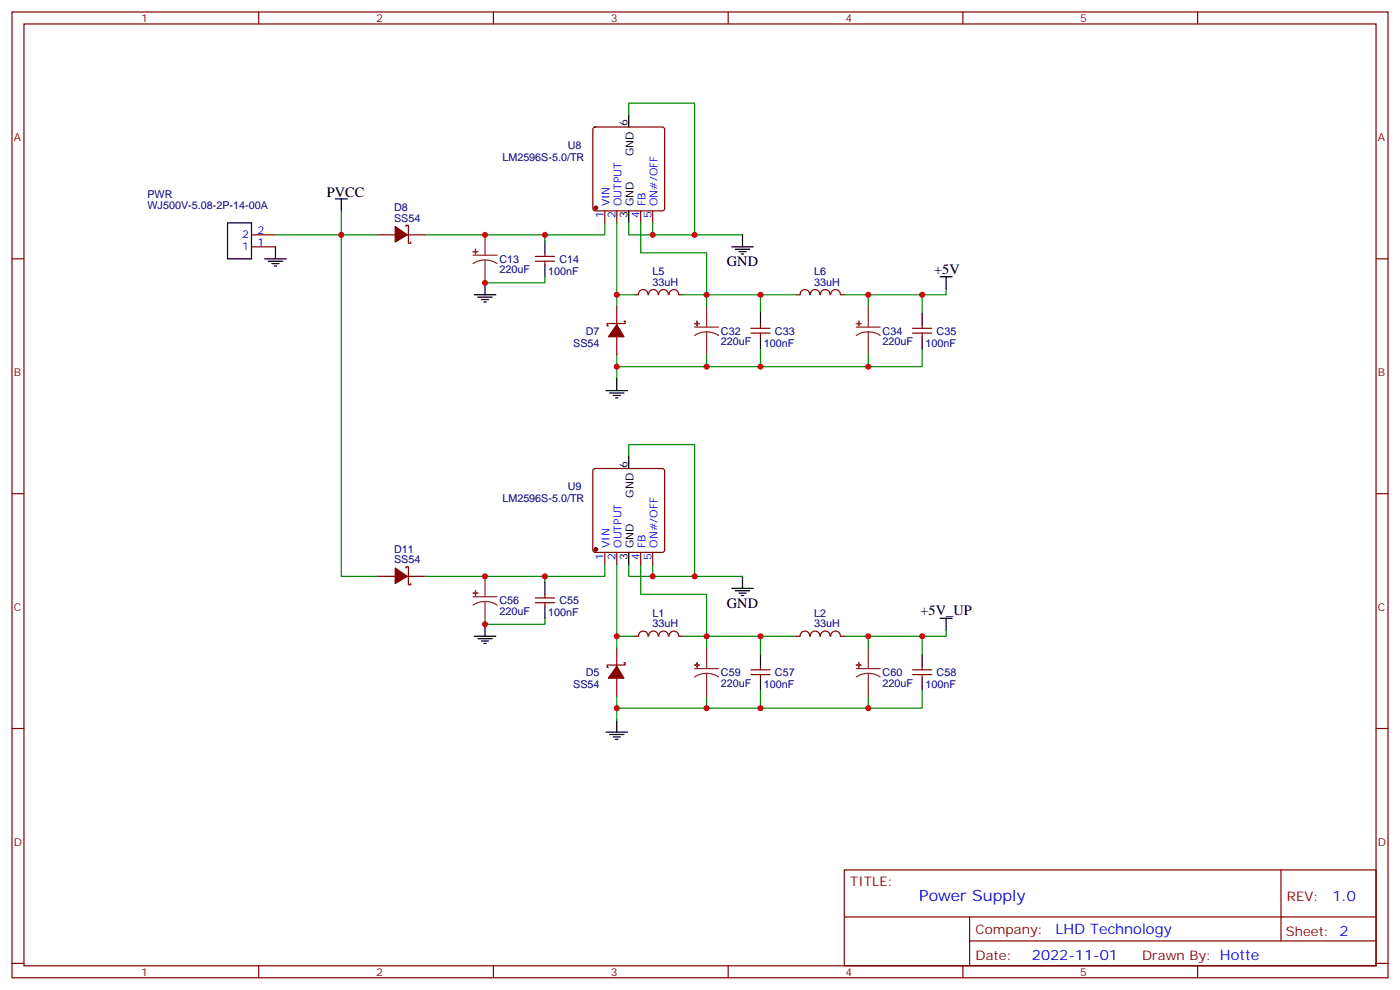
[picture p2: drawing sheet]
<svg xmlns="http://www.w3.org/2000/svg" width="412mm" height="291mm" viewBox="0 0 412 291" stroke-linecap="round" stroke-linejoin="round" font-family="sans-serif">
<g fill="none" stroke="#870000" stroke-width=".35">
<path d="M3.5 3.5h405.4v284.4h-405.4zM7.1 7.1h398.2v277.2h-398.2zM76.2 3.5v3.6M145.3 3.5v3.6M214.5 3.5v3.6M283.6 3.5v3.6M352.8 3.5v3.6M174.9 37.6l.4-.2h19.8l.5 .2 .2 .5v23.3l-.2 .5-.5 .2h-19.8l-.5-.2-.2-.5v-23.3zM3.5 76.2h3.6M74.1 72.7h7M74.1 69.1h7M111.1 69.1h5.3"/>
<path d="M119.6 66.7v-.4h.7v5.3h.7v-.3M119.9 69.1h5.3M157.7 76.9h5.6M157.7 75.5h5.6M160.5 74.4v1.1M160.5 76.9v1.1M178.2 62.1v3.5M181.7 62.1v3.5M188.7 62.1v3.5M192.3 62.1v3.5M405.3 76.2h3.6M181.7 90.3v5.3"/>
<path d="M181.7 99.1v5.3M183.8 94.5h.3v.7h-5.2v.8h.3M187 86.8h1M188.1 86.8a1.41 1.41 0 0 1 1.4-1.5 1.41 1.41 0 0 1 1.4 1.5M191.1 86.8a1.41 1.41 0 0 1 1.4-1.5 1.41 1.41 0 0 1 1.4 1.5M194.1 86.8a1.41 1.41 0 0 1 1.4-1.5 1.41 1.41 0 0 1 1.4 1.5M197.1 86.8a1.41 1.41 0 0 1 1.4-1.5 1.41 1.41 0 0 1 1.4 1.5M200 86.8h1.1M221.2 98.1h5.6M221.2 96.7h5.6M224 95.6v1.1M224 98.1v1"/>
<path d="M234.6 86.8h1.1M235.7 86.8a1.41 1.41 0 0 1 1.4-1.5 1.41 1.41 0 0 1 1.4 1.5M238.7 86.8a1.41 1.41 0 0 1 1.4-1.5 1.41 1.41 0 0 1 1.4 1.5M241.7 86.8a1.41 1.41 0 0 1 1.4-1.5 1.41 1.41 0 0 1 1.4 1.5M244.7 86.8a1.41 1.41 0 0 1 1.4-1.5 1.41 1.41 0 0 1 1.4 1.5M247.6 86.8h1.1M268.8 98.1h5.7M268.8 96.7h5.7M271.6 95.6v1.1M271.6 98.1v1M174.9 138.1l.4-.2h19.8l.5 .2 .2 .5v23.3l-.2 .5-.5 .2h-19.8l-.5-.2-.2-.5v-23.3zM3.5 145.3h3.6"/>
<path d="M405.3 145.3h3.6M111.1 169.7h5.3M119.6 167.2v-.3h.7v5.3h.7v-.4M119.9 169.7h5.3M157.7 177.4h5.6M157.7 176h5.6M160.5 175v1M160.5 177.4v1.1M178.2 162.6v3.6M181.7 162.6v3.6M188.7 162.6v3.6M192.3 162.6v3.6"/>
<path d="M181.7 190.9v5.2M181.7 199.7v5.3M183.8 195.1h.3v.7h-5.2v.7h.3M187 187.3h1M188.1 187.3a1.41 1.41 0 0 1 1.4-1.5 1.41 1.41 0 0 1 1.4 1.5M191.1 187.3a1.41 1.41 0 0 1 1.4-1.5 1.41 1.41 0 0 1 1.4 1.5M194.1 187.3a1.41 1.41 0 0 1 1.4-1.5 1.41 1.41 0 0 1 1.4 1.5M197.1 187.3a1.41 1.41 0 0 1 1.4-1.5 1.41 1.41 0 0 1 1.4 1.5M200 187.3h1.1M221.2 198.6h5.6M221.2 197.2h5.6M224 196.1v1.1"/>
<path d="M224 198.6v1.1M234.6 187.3h1.1M235.7 187.3a1.41 1.41 0 0 1 1.4-1.5 1.41 1.41 0 0 1 1.4 1.5M238.7 187.3a1.41 1.41 0 0 1 1.4-1.5 1.41 1.41 0 0 1 1.4 1.5M241.7 187.3a1.41 1.41 0 0 1 1.4-1.5 1.41 1.41 0 0 1 1.4 1.5M244.7 187.3a1.41 1.41 0 0 1 1.4-1.5 1.41 1.41 0 0 1 1.4 1.5M247.6 187.3h1.1M268.8 198.6h5.7M268.8 197.2h5.7M271.6 196.1v1.1M271.6 198.6v1.1M3.5 214.5h3.6"/>
<path d="M405.3 214.5h3.6M248.7 256.1h156.6v28.2h-156.6zM377.3 256.1v20.9M248.7 270h156.5M285.6 277h119.6M285.6 270v14.1M3.5 283.6h3.6M76.2 284.3v3.6M145.3 284.3v3.6M214.5 284.3v3.6M283.6 284.3v3.6M352.8 284.3v3.6"/>
<path d="M405.3 283.6h3.6"/>
</g>
<g fill="#870000" stroke="#870000" stroke-width=".35">
<path d="M181.7 95.6l2.1 3.5h-4.6z"/>
<path d="M181.7 196.1l2.1 3.6h-4.6z"/>
<path d="M116.4 66.7l3.5 2.4-3.5 2.2z"/>
<path d="M116.4 167.2l3.5 2.5-3.5 2.1z"/>
<circle cx="175.5" cy="61.2" r=".53"/>
<circle cx="175.5" cy="161.7" r=".53"/>
</g>
<g fill="none" stroke="#000" stroke-width=".35">
<path d="M185.2 33.9v3.5M98.8 58.6h3.5M100.5 58.6v3.5M67 65.6h7.1v10.6h-7.1zM78 76.2h6.3M79 76.9h4.3M80.1 77.6h2.1M80.8 78.3h.7M81.1 72.7v3.5M160.5 70.9v3.5M160.5 78v3.5M185.2 62.1v3.5"/>
<path d="M215.5 72.7h6.4M216.6 73.4h4.2M217.7 74.1h2.1M218.4 74.8h.7M218.7 69.1v3.6M139.7 86.8h6.3M140.8 87.5h4.2M141.8 88.2h2.1M142.5 88.9h.7M142.9 83.3v3.5M224 92.1v3.5M224 99.1v3.6"/>
<path d="M271.6 92.1v3.5M271.6 99.1v3.6M276.9 81.5h3.6M278.7 81.5v3.5M178.5 115h6.4M179.6 115.7h4.2M180.6 116.4h2.1M181.3 117.1h.7M181.7 111.5v3.5M185.2 134.4v3.5M160.5 171.4v3.6M160.5 178.5v3.5"/>
<path d="M185.2 162.6v3.6M215.5 173.2h6.4M216.6 173.9h4.2M217.7 174.6h2.1M218.4 175.3h.7M218.7 169.7v3.5M139.7 187.3h6.3M140.8 188h4.2M141.8 188.7h2.1M142.5 189.4h.7M142.9 183.8v3.5M224 192.6v3.5"/>
<path d="M224 199.7v3.5M271.6 192.6v3.5M271.6 199.7v3.5M276.9 182h3.6M278.7 182v3.6M178.5 215.5h6.4M179.6 216.3h4.2M180.6 217h2.1M181.3 217.7h.7M181.7 212v3.5"/>
</g>
<g fill="none" stroke="#008700" stroke-width=".35">
<path d="M185.2 33.9v-3.6h19.4v38.8h-12.3M81.1 69.1h30M100.5 62.1v107.6h10.6M160.5 69.1v1.8M178.2 65.6v3.5h-53M181.7 65.6v24.7M185.2 65.6v3.5h7.1v-3.5M188.7 65.6v8.8h19.4v12.4h15.9v5.3M204.6 69.1h14.1M160.5 81.5v1.8h-17.6M181.7 86.8h5.3M201.1 86.8h7v3.5"/>
<path d="M224 86.8h10.6M255.8 86.8v3.5M271.6 86.8v5.3M278.7 85v1.8h-30M181.7 104.4v3.5h26.4v-3.5M181.7 107.9v3.6M224 102.7v5.2h-15.9M255.8 104.4v3.5h-31.8M271.6 102.7v5.2h-15.8M185.2 134.4v-3.5h19.4v38.8h-12.3M160.5 169.7v1.7M178.2 166.2v3.5h-53"/>
<path d="M181.7 166.2v24.7M185.2 166.2v3.5h7.1v-3.5M188.7 166.2v8.8h19.4v12.3h15.9v5.3M204.6 169.7h14.1M160.5 182v1.8h-17.6M181.7 187.3h5.3M201.1 187.3h7v3.6M224 187.3h10.6M255.8 187.3v3.6M271.6 187.3v5.3M278.7 185.6v1.7h-30M181.7 205v3.5h26.4v-3.5"/>
<path d="M181.7 208.5v3.5M224 203.2v5.3h-15.9M255.8 205v3.5h-31.8M271.6 203.2v5.3h-15.8"/>
</g>
<g fill="none" stroke="#8c2424" stroke-width=".35">
<path d="M139.3 75.1h7.1M142.9 76.6l1.8 .2 1.7 .8M142.9 76.6l-1.9 .2-1.7 .8M142.9 69.1v6M142.9 76.6v6.7M204.6 96.3h7.1M208.1 97.7l1.9 .3 1.7 .8M208.1 97.7l-1.8 .3-1.7 .8M208.1 90.3v6M208.1 97.7v6.7M252.2 96.3h7.1M255.8 97.7l1.8 .3 1.7 .8"/>
<path d="M255.8 97.7l-1.9 .3-1.7 .8M255.8 90.3v6M255.8 97.7v6.7M139.3 175.7h7.1M142.9 177.1l1.8 .2 1.7 .9M142.9 177.1l-1.9 .2-1.7 .9M142.9 169.7v6M142.9 177.1v6.7M204.6 196.8h7.1M208.1 198.3l1.9 .2 1.7 .8M208.1 198.3l-1.8 .2-1.7 .8M208.1 190.9v5.9"/>
<path d="M208.1 198.3v6.7M252.2 196.8h7.1M255.8 198.3l1.8 .2 1.7 .8M255.8 198.3l-1.9 .2-1.7 .8M255.8 190.9v5.9M255.8 198.3v6.7"/>
</g>
<g fill="#8c2424" stroke="#8c2424" stroke-width=".35">
<path d="M252.2 95.2l1.4 .1z"/>
<path d="M252.9 94.5l.1 1.5z"/>
<path d="M204.6 95.2l1.4 .1z"/>
<path d="M205.3 94.5l.1 1.5z"/>
<path d="M139.3 74.1h1.5z"/>
<path d="M140.1 73.4v1.4z"/>
<path d="M139.3 174.6l1.5 .1z"/>
<path d="M140.1 173.9v1.4z"/>
<path d="M204.6 195.8h1.4z"/>
<path d="M205.3 195.1l.1 1.4z"/>
<path d="M252.2 195.8h1.4z"/>
<path d="M252.9 195.1l.1 1.4z"/>
</g>
<g fill="#c00">
<circle cx="255.8" cy="86.8" r=".88"/>
<circle cx="255.8" cy="107.9" r=".88"/>
<circle cx="224" cy="107.9" r=".88"/>
<circle cx="271.6" cy="86.8" r=".88"/>
<circle cx="224" cy="86.8" r=".88"/>
<circle cx="181.7" cy="107.9" r=".88"/>
<circle cx="204.6" cy="69.1" r=".88"/>
<circle cx="208.1" cy="107.9" r=".88"/>
<circle cx="192.3" cy="69.1" r=".88"/>
<circle cx="208.1" cy="86.8" r=".88"/>
<circle cx="181.7" cy="86.8" r=".88"/>
<circle cx="142.9" cy="83.3" r=".88"/>
<circle cx="142.9" cy="183.8" r=".88"/>
<circle cx="181.7" cy="187.3" r=".88"/>
<circle cx="208.1" cy="187.3" r=".88"/>
<circle cx="192.3" cy="169.7" r=".88"/>
<circle cx="208.1" cy="208.5" r=".88"/>
<circle cx="204.6" cy="169.7" r=".88"/>
<circle cx="181.7" cy="208.5" r=".88"/>
<circle cx="224" cy="187.3" r=".88"/>
<circle cx="271.6" cy="187.3" r=".88"/>
<circle cx="224" cy="208.5" r=".88"/>
<circle cx="255.8" cy="208.5" r=".88"/>
<circle cx="255.8" cy="187.3" r=".88"/>
<circle cx="160.5" cy="69.1" r=".88"/>
<circle cx="142.9" cy="69.1" r=".88"/>
<circle cx="100.5" cy="69.1" r=".88"/>
<circle cx="160.5" cy="169.7" r=".88"/>
<circle cx="142.9" cy="169.7" r=".88"/>
</g>
<text font-size="4.6" fill="#00f" x="270.8" y="265.1">Power Supply</text>
<g font-size="4.2">
<text x="96.3" y="57.9">PVCC</text>
<text x="214.1" y="78.3">GND</text>
<text x="275.2" y="80.8">+5V</text>
<text x="214.1" y="178.9">GND</text>
<text x="271.2" y="181">+5V_UP</text>
</g>
<g font-size="4.2" fill="#00f">
<text x="392.5" y="265.4">1.0</text>
<text x="310.9" y="274.9">LHD Technology</text>
<text x="304" y="282.7">2022-11-01</text>
</g>
<g font-size="3.9" fill="#800">
<text x="250.5" y="260.7">TITLE:</text>
<text x="379.1" y="265.4">REV:</text>
<text x="287.4" y="274.9">Company:</text>
<text x="378.7" y="275.5">Sheet: 2</text>
<text x="287.4" y="282.6">Date:</text>
<text x="336.4" y="282.7">Drawn By: Hotte</text>
</g>
<g font-size="3.2" fill="#800">
<text x="41.6" y="6.5">1</text>
<text x="110.8" y="6.5">2</text>
<text x="179.9" y="6.5">3</text>
<text x="249.1" y="6.5">4</text>
<text x="318.2" y="6.5">5</text>
<text x="4.1" y="41.6">A</text>
<text x="405.9" y="41.6">A</text>
<text x="4.1" y="110.8">B</text>
<text x="405.9" y="110.8">B</text>
<text x="4.1" y="179.9">C</text>
<text x="405.9" y="179.9">C</text>
<text x="4.1" y="249.1">D</text>
<text x="405.9" y="249.1">D</text>
<text x="41.6" y="287.3">1</text>
<text x="110.8" y="287.3">2</text>
<text x="179.9" y="287.3">3</text>
<text x="249.1" y="287.3">4</text>
<text x="318.2" y="287.3">5</text>
</g>
<g font-size="3.2">
<text x="184.9" y="37.2" transform="rotate(-90 184.9 37.2)">6</text>
<text x="186.6" y="46" transform="rotate(-90 186.6 46)">GND</text>
<text x="184.9" y="64.3" transform="rotate(-90 184.9 64.3)">3</text>
<text x="186.6" y="60.8" transform="rotate(-90 186.6 60.8)">GND</text>
<text x="184.9" y="137.8" transform="rotate(-90 184.9 137.8)">6</text>
<text x="186.6" y="146.5" transform="rotate(-90 186.6 146.5)">GND</text>
<text x="186.6" y="161.3" transform="rotate(-90 186.6 161.3)">GND</text>
<text x="184.9" y="164.8" transform="rotate(-90 184.9 164.8)">3</text>
</g>
<g font-size="3.2" fill="#000080">
<text x="148" y="47.4">LM2596S-5.0/TR</text>
<text x="167.2" y="43.8">U8</text>
<text x="43.4" y="58.3">PWR</text>
<text x="43.4" y="61.5">WJ500V-5.08-2P-14-00A</text>
<text x="116.1" y="65.3">SS54</text>
<text x="116.1" y="62.1">D8</text>
<text x="147.1" y="77.4">C13</text>
<text x="164.8" y="77.4">C14</text>
<text x="147.1" y="80.5">220uF</text>
<text x="161.5" y="80.9">100nF</text>
<text x="192.2" y="81">L5</text>
<text x="239.8" y="81">L6</text>
<text x="192.2" y="84.2">33uH</text>
<text x="239.8" y="84.2">33uH</text>
<text x="172.5" y="98.5">D7</text>
<text x="212.4" y="101.7">220uF</text>
<text x="212.4" y="98.6">C32</text>
<text x="228.3" y="98.5">C33</text>
<text x="260" y="101.7">220uF</text>
<text x="260" y="98.6">C34</text>
<text x="275.9" y="98.5">C35</text>
<text x="168.8" y="102">SS54</text>
<text x="225" y="102">100nF</text>
<text x="272.6" y="102">100nF</text>
<text x="148" y="147.9">LM2596S-5.0/TR</text>
<text x="167.2" y="144.4">U9</text>
<text x="116.1" y="165.8">SS54</text>
<text x="116.1" y="162.7">D11</text>
<text x="147.1" y="178">C56</text>
<text x="164.8" y="177.9">C55</text>
<text x="147.1" y="181">220uF</text>
<text x="161.5" y="181.4">100nF</text>
<text x="192.2" y="184.7">33uH</text>
<text x="192.2" y="181.5">L1</text>
<text x="239.8" y="184.7">33uH</text>
<text x="239.8" y="181.6">L2</text>
<text x="168.8" y="202.6">SS54</text>
<text x="172.5" y="199.1">D5</text>
<text x="212.4" y="202.2">220uF</text>
<text x="212.4" y="199.1">C59</text>
<text x="225" y="202.6">100nF</text>
<text x="228.3" y="199.1">C57</text>
<text x="260" y="202.2">220uF</text>
<text x="260" y="199.1">C60</text>
<text x="272.6" y="202.6">100nF</text>
<text x="275.9" y="199.1">C58</text>
</g>
<g font-size="3.2" fill="#00f">
<text x="177.8" y="64.3" transform="rotate(-90 177.8 64.3)">1</text>
<text x="179.6" y="60.8" transform="rotate(-90 179.6 60.8)">VIN</text>
<text x="181.3" y="64.3" transform="rotate(-90 181.3 64.3)">2</text>
<text x="183.1" y="60.8" transform="rotate(-90 183.1 60.8)">OUTPUT</text>
<text x="188.4" y="64.3" transform="rotate(-90 188.4 64.3)">4</text>
<text x="190.1" y="60.8" transform="rotate(-90 190.1 60.8)">FB</text>
<text x="191.9" y="64.3" transform="rotate(-90 191.9 64.3)">5</text>
<text x="193.7" y="60.8" transform="rotate(-90 193.7 60.8)">ON#/OFF</text>
<text x="71.4" y="70.2">2</text>
<text x="75.8" y="68.8">2</text>
<text x="71.4" y="73.7">1</text>
<text x="75.8" y="72.3">1</text>
<text x="179.6" y="161.3" transform="rotate(-90 179.6 161.3)">VIN</text>
<text x="183.1" y="161.3" transform="rotate(-90 183.1 161.3)">OUTPUT</text>
<text x="190.1" y="161.3" transform="rotate(-90 190.1 161.3)">FB</text>
<text x="193.7" y="161.3" transform="rotate(-90 193.7 161.3)">ON#/OFF</text>
<text x="177.8" y="164.8" transform="rotate(-90 177.8 164.8)">1</text>
<text x="181.3" y="164.8" transform="rotate(-90 181.3 164.8)">2</text>
<text x="188.4" y="164.8" transform="rotate(-90 188.4 164.8)">4</text>
<text x="191.9" y="164.8" transform="rotate(-90 191.9 164.8)">5</text>
</g>
</svg>
